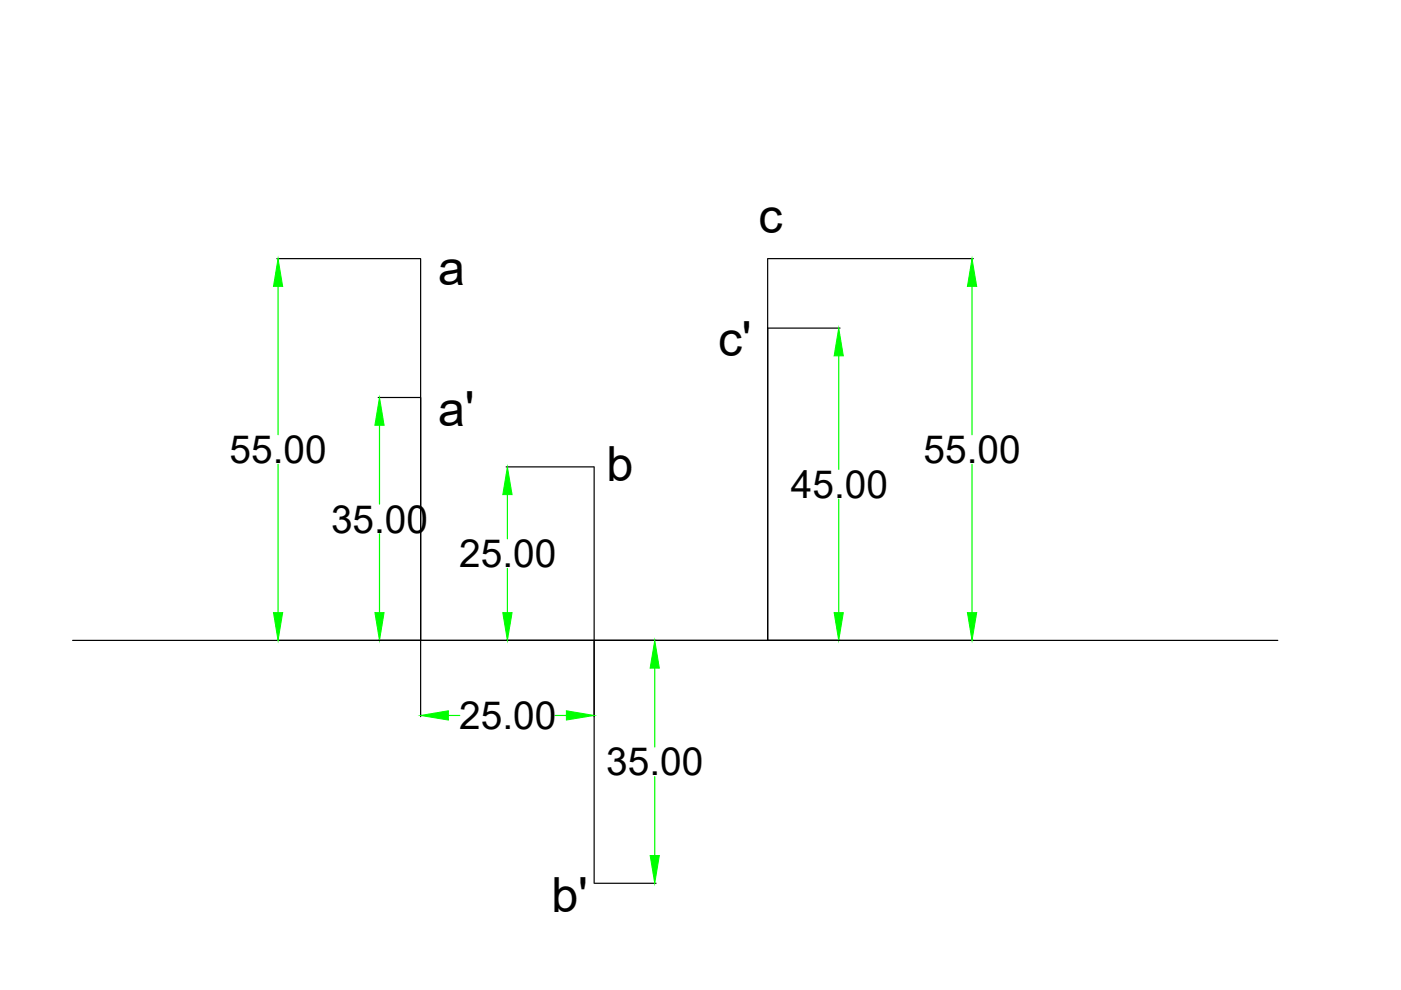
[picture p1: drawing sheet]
<svg xmlns="http://www.w3.org/2000/svg" width="297mm" height="210mm" viewBox="0 0 297 210" stroke-linecap="round" stroke-linejoin="round" font-family="sans-serif">
<!-- layer: 0 -->
<g fill="none" stroke="#000" stroke-width=".25">
<path d="M58.7 54.8h30.4M89.2 54.8v81v-51.5M162.8 54.8v81v-66.2M162.9 54.8h43.5M162.9 69.6h15.2M80.2 84.3h8.9M107.3 99h18.6M126 99v88.3M15.4 135.8h255.5M89.2 135.8h73.6M89.2 135.9v16M126 135.9v16"/>
<path d="M126.1 187.3h13"/>
</g>
<g fill="none" stroke="#0f0" stroke-width=".25">
<path d="M59 60.7v31.5M177.8 75.5v24M206.1 60.7v31.5M59 98.4v31.5M80.5 90.2v16.7M206.1 98.4v31.5M80.5 113.2v16.7M107.6 104.9v9.4M177.8 105.8v24.1M107.6 120.5v9.4M95.1 151.7h2.4M117.7 151.7h2.4"/>
<path d="M138.8 141.7v16.7M138.8 164.7v16.7"/>
</g>
<g fill="#0f0" stroke="#0f0" stroke-width=".21">
<path d="M80.5 84.3l.9 5.9h-1.9z"/>
<path d="M79.5 129.9h1.9l-.9 5.9z"/>
<path d="M59 54.8l.9 5.9h-1.9z"/>
<path d="M58 129.9h1.9l-.9 5.9z"/>
<path d="M107.6 99l1 5.9h-2z"/>
<path d="M106.6 129.9h2l-1 5.9z"/>
<path d="M138.8 135.8l1 5.9h-2z"/>
<path d="M137.8 181.4h2l-1 5.9z"/>
<path d="M176.9 129.9h1.9l-1 5.9z"/>
<path d="M177.8 69.6l1 5.9h-1.9z"/>
<path d="M205.1 129.9h2l-1 5.9z"/>
<path d="M206.1 54.8l1 5.9h-2z"/>
<path d="M89.2 151.7l5.9-1v2z"/>
<path d="M120.1 150.7l5.9 1-5.9 1z"/>
</g>
<g font-size="10.3">
<text x="160.8" y="49.5">c</text>
<text x="92.9" y="60.4">a</text>
<text x="152.2" y="75.6">c'</text>
<text x="92.9" y="90.4">a'</text>
<text x="128.6" y="102">b</text>
<text x="117" y="193.4">b'</text>
</g>
<g font-size="8.2">
<text x="48.7" y="98.2">55.00</text>
<text x="195.8" y="98.2">55.00</text>
<text x="167.7" y="105.6">45.00</text>
<text x="70.2" y="112.9">35.00</text>
<text x="97.4" y="120.3">25.00</text>
<text x="97.4" y="154.6">25.00</text>
<text x="128.6" y="164.4">35.00</text>
</g>
</svg>
